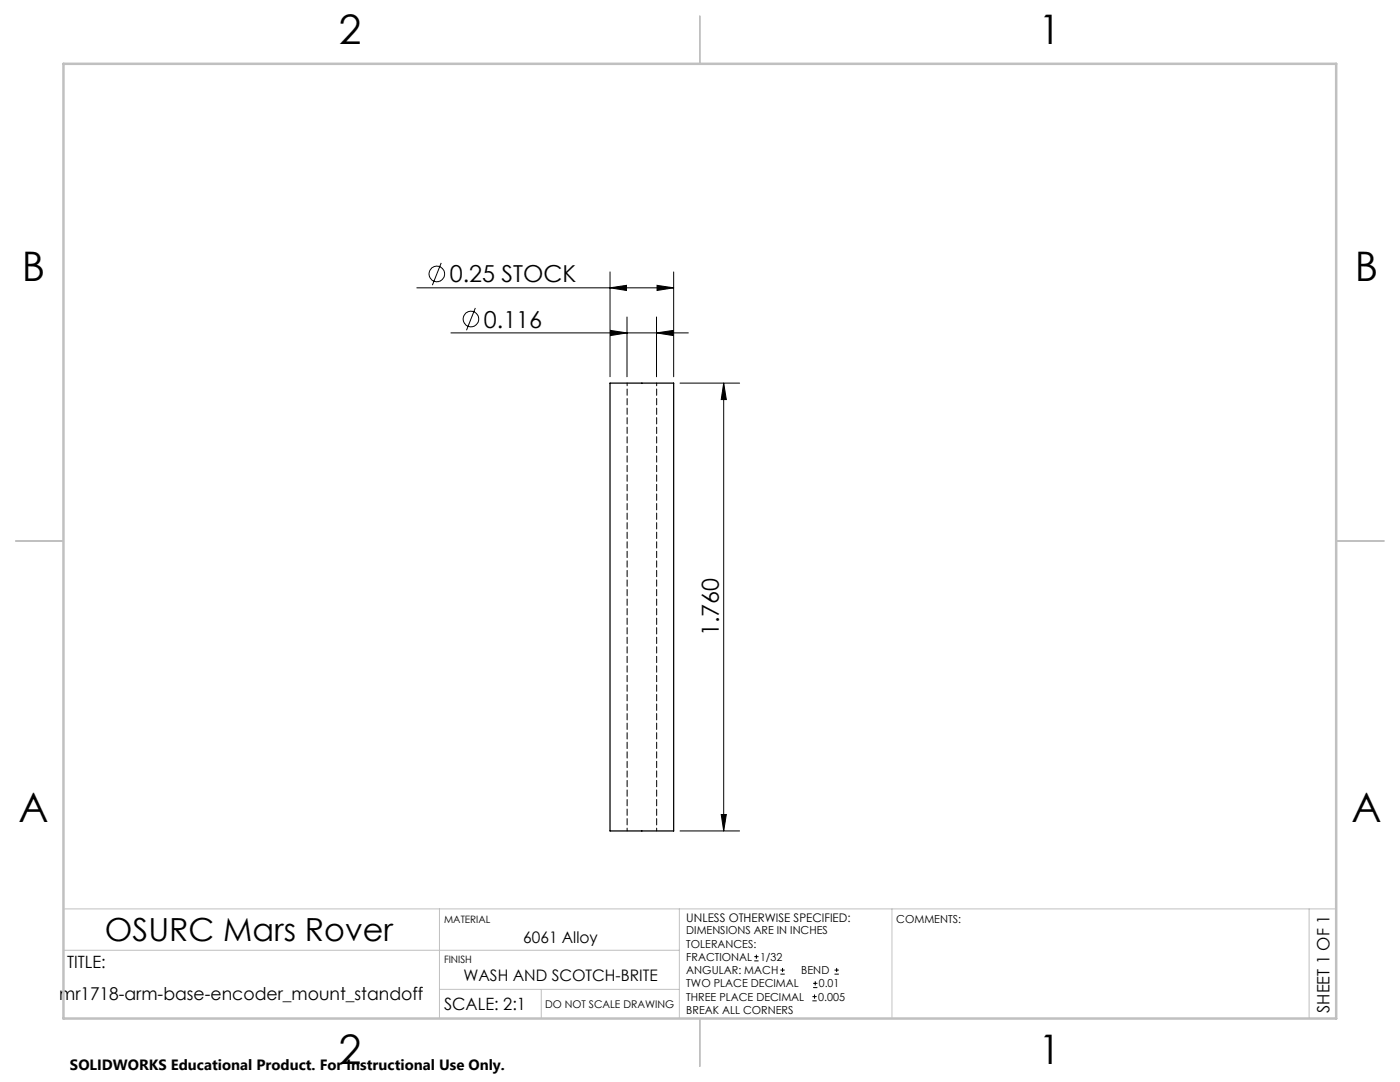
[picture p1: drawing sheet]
<svg xmlns="http://www.w3.org/2000/svg" width="279mm" height="216mm" viewBox="0 0 279 216" stroke-linecap="round" stroke-linejoin="round" font-family="sans-serif">
<g fill="none" stroke="#000" stroke-width=".2">
<path d="M83.2 57.4h51.2M88.1 52.5l-1.8 4.4M121.7 57.4l3.3-.5v1.1zM121.7 54.3v20.9M131.1 56.9l3.3 .5-3.3 .6zM134.4 54.3v20.9M90 66.4h47.4M94.9 61.5l-1.8 4.4M121.8 65.9l3.3 .5-3.3 .6zM125.1 63.3v11.9M131 66.4l3.3-.5v1.1zM131 63.3v11.9"/>
<path d="M135.7 76.4h11.9M144.4 76.4l.6 3.3h-1.1zM144.4 76.4v89.4M135.7 165.8h11.9M143.9 162.5h1.1l-.6 3.3zM150.5 191.7h.9M150.5 190.9h.9M151 190.5v.8M155.8 194.4h.8M155.8 193.6h.8M156.2 193.1v.9M162.1 199.7h.9"/>
<path d="M162.1 198.9h.9M162.3 197.1h.8M162.3 196.2h.8M162.6 198.4v.9M162.7 195.8v.8M166.5 194.4h.9M166.5 193.6h.9M167 193.1v.9"/>
<circle cx="87.2" cy="54.7" r="1.55"/>
<circle cx="94" cy="63.7" r="1.55"/>
</g>
<path d="M12.7 181.4h254M12.7 189.6h122.9M87.7 181.4v21.8M87.7 197.4h47.9M108 197.4v5.8M135.6 181.4v21.8M178 181.4v21.8M261.3 181.4v21.8" fill="none" stroke="#c0c0c0" stroke-width=".2"/>
<path d="M139.7 3.2v9.5M3.1 107.9h9.6M266.7 107.9h9.5M139.7 203.2v9.6" fill="none" stroke="#c0c0c0" stroke-width=".25"/>
<path d="M12.7 12.7h254v190.5h-254z" fill="none" stroke="#c0c0c0" stroke-width=".5"/>
<g fill="#000">
<path d="M131.1 56.9l3.3 .5-3.3 .6zM121.7 57.4l3.3-.5v1.1z"/>
<path d="M121.8 65.9l3.3 .5-3.3 .6zM131 66.4l3.3-.5v1.1z"/>
<path d="M143.9 162.5h1.1l-.6 3.3zM144.4 76.4l.6 3.3h-1.1z"/>
</g>
<path d="M121.7 76.4h12.7v89.4h-12.7z" fill="none" stroke="#000" stroke-width=".25"/>
<path d="M125.2 76.4v89.4M131 165.8v-89.4" fill="none" stroke="#000" stroke-width=".2" stroke-dasharray="1.3 .6" stroke-dashoffset=".7"/>
<g font-size="8.1">
<text x="67.6" y="8.9">2</text>
<text x="207.3" y="8.9">1</text>
<text x="4.4" y="56.2">B</text>
<text x="270.4" y="56.2">B</text>
<text x="3.7" y="164.1">A</text>
<text x="269.7" y="164.1">A</text>
<text x="67.6" y="212.4">2</text>
<text x="207.3" y="212.4">1</text>
</g>
<text font-size="6.3" x="20.9" y="187.7">OSURC Mars Rover</text>
<g font-size="4.7">
<text x="89.8" y="56.4">0.25 STOCK</text>
<text x="96.6" y="65.4">0.116</text>
<text x="143.4" y="126.9" transform="rotate(-90 143.4 126.9)">1.760</text>
</g>
<text font-size="3.5" x="11.8" y="199.5">mr1718-arm-base-encoder_mount_standoff</text>
<g font-size="3.4">
<text x="13.4" y="193.2">TITLE:</text>
<text x="88.6" y="201.6">SCALE: 2:1</text>
<text x="265.4" y="202.1" transform="rotate(-90 265.4 202.1)">SHEET 1 OF 1</text>
</g>
<g font-size="3.2">
<text x="104.4" y="188.1">6061 Alloy</text>
<text x="92.5" y="195.8">WASH AND SCOTCH-BRITE</text>
</g>
<text font-size="3" x="14" y="213.5">SOLIDWORKS Educational Product. For Instructional Use Only.</text>
<text font-size="2.4" x="137" y="183.9">UNLESS OTHERWISE SPECIFIED:</text>
<g font-size="2.2">
<text x="178.9" y="184.1">COMMENTS:</text>
<text x="137" y="186.4">DIMENSIONS ARE IN INCHES</text>
<text x="137" y="189.1">TOLERANCES:</text>
<text x="137" y="191.7">FRACTIONAL</text>
<text x="151.7" y="191.7">1/32</text>
<text x="137" y="194.4">ANGULAR: MACH</text>
<text x="137" y="197">TWO PLACE DECIMAL</text>
<text x="159.9" y="194.4">BEND</text>
<text x="163.4" y="197">0.01</text>
<text x="137" y="199.7">THREE PLACE DECIMAL</text>
<text x="137" y="202.3">BREAK ALL CORNERS</text>
<text x="163.3" y="199.7">0.005</text>
</g>
<text font-size="2.1" x="108.8" y="201.2">DO NOT SCALE DRAWING</text>
<g font-size="2">
<text x="88.6" y="184.1">MATERIAL</text>
<text x="88.6" y="192.1">FINISH</text>
</g>
</svg>
